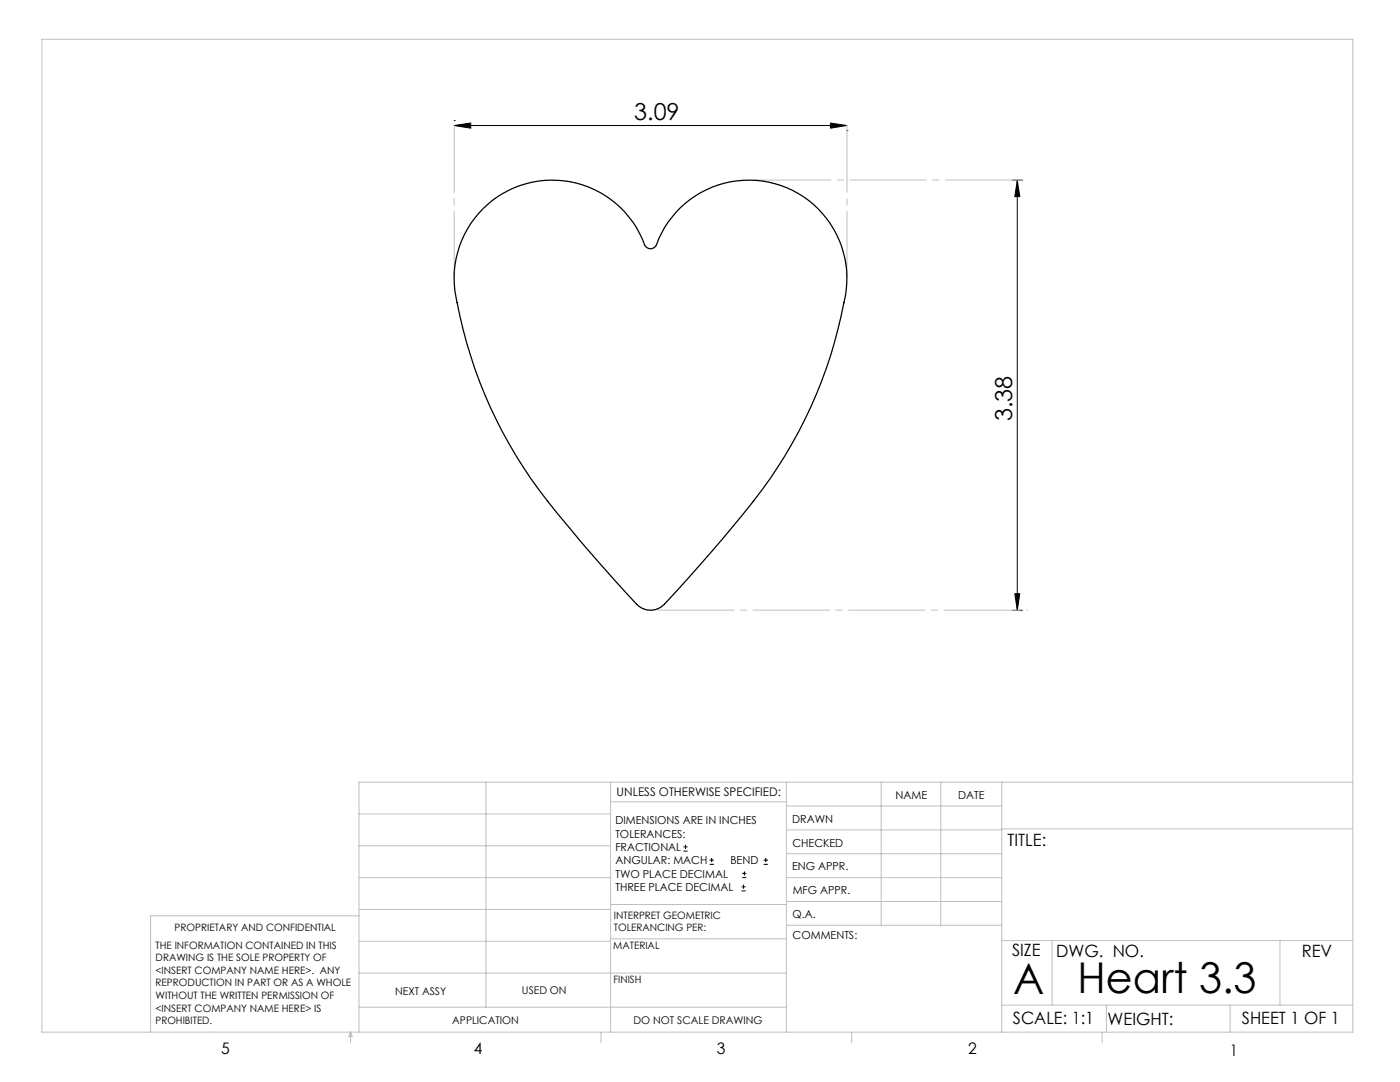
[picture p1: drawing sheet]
<svg xmlns="http://www.w3.org/2000/svg" width="279mm" height="216mm" viewBox="0 0 279 216" stroke-linecap="round" stroke-linejoin="round" font-family="sans-serif">
<g fill="none" stroke="#000" stroke-width=".2">
<path d="M90.6 25l3.3-.4v1zM90.6 24.1h.1M90.6 25h78.4M165.7 24.6l3.3 .4-3.3 .6zM169 26.1h.1M202 35.9h2M203 35.9l.5 3.3h-1zM203 35.9v85.9M202.5 118.5h1l-.5 3.3zM202 121.8h2M136.4 169.8h.8M136.4 169h.8"/>
<path d="M136.8 168.6v.8M141.6 172.5h.9M141.6 171.6h.9M142 171.2v.8M148 177.8h.8M148 177h.8M148.1 175.1h.8M148.1 174.3h.8M148.4 176.5v.8M148.6 173.9v.8M152.4 172.5h.8M152.4 171.6h.8"/>
<path d="M152.8 171.2v.8"/>
</g>
<path d="M149.4 35.9h55.6" fill="none" stroke="#c0c0c0" stroke-width=".2" stroke-dasharray="15.2 1.3 1.3 1.3" stroke-dashoffset="-1.1"/>
<path d="M129.8 121.7h75.2" fill="none" stroke="#c0c0c0" stroke-width=".2" stroke-dasharray="15.2 1.3 1.3 1.3" stroke-dashoffset="-1.4"/>
<path d="M90.6 55.5v-30.5M169 55.5v-30.5" fill="none" stroke="#c0c0c0" stroke-width=".2" stroke-dasharray="15.2 1.3 1.3 1.3" stroke-dashoffset="1.9"/>
<g fill="none" stroke="#c0c0c0" stroke-width=".2">
<path d="M8.4 7.8h261.6v198.2h-261.6zM97 156.1v44.9M121.8 156.1v49.9M121.8 160h35.2M157 156.1v49.9M175.9 156.1v28.5M187.7 156.1v28.5M199.9 156.1v49.9M270 156.1h-198.4v49.9M71.6 175.1h50.2M71.6 168.8h50.2M71.6 162.4h50.2"/>
<path d="M157 170.4h42.9M157 165.6h42.9M157 160.8h42.9M157 175.1h42.9M157 179.9h42.9M199.9 165.4h70.1M71.6 194.2h85.4M71.6 187.8h50.2M71.6 181.5h50.2M71.6 182.7h-41.5v23.3M121.8 187.3h35.2M121.8 180.5h35.2"/>
<path d="M157 184.6h42.9M199.9 187.7h70.1M210 187.7v12.9M255.4 187.7v12.9M70 206v2.1M70 206l.3 .8h-.7zM71.6 201h85.4M119.9 206v2.1M170 206v2.1M199.9 200.6h70.1M220 206v2.1M220.8 200.6v5.4"/>
<path d="M245.5 200.6v5.4"/>
</g>
<g fill="#000">
<path d="M90.6 25l3.3-.4v1zM165.7 24.6l3.3 .4-3.3 .6z"/>
<path d="M203 35.9l.5 3.3h-1zM202.5 118.5h1l-.5 3.3z"/>
</g>
<path d="M96.3 41.7a19.7 19.7 0 0 1 32.5 7.4 1.27 1.27 0 0 0 2.2-.3 19.6 19.6 0 0 1 24.2-12 19.6 19.6 0 0 1 13.2 23.6 93.8 93.8 0 0 1-22.3 44.9l-6.6 7.7-6.9 7.5a3.8 3.8 0 0 1-5.6 0 283.8 283.8 0 0 1-21-24.9 90.4 90.4 0 0 1-15.3-38.9 19.6 19.6 0 0 1 5.6-15z" fill="none" stroke="#000" stroke-width=".25"/>
<g font-size="8.5">
<text x="202.2" y="198.3">A</text>
<text x="215.1" y="198.1">Heart 3.3</text>
</g>
<g font-size="4.7">
<text x="126.6" y="24">3.09</text>
<text x="202" y="84" transform="rotate(-90 202 84)">3.38</text>
</g>
<g font-size="3.4">
<text x="201.1" y="168.8">TITLE:</text>
<text x="202" y="190.8">SIZE</text>
<text x="210.8" y="190.9">DWG. NO.</text>
<text x="259.8" y="191">REV</text>
<text x="202.1" y="204.4">SCALE: 1:1</text>
<text x="221" y="204.5">WEIGHT:</text>
<text x="247.8" y="204.4">SHEET 1 OF 1</text>
</g>
<g font-size="3.2">
<text x="44.2" y="210.4">5</text>
<text x="94.6" y="210.3">4</text>
<text x="143.1" y="210.4">3</text>
<text x="193.2" y="210.3">2</text>
<text x="245.4" y="210.6">1</text>
</g>
<text font-size="2.4" x="123.1" y="158.9">UNLESS OTHERWISE SPECIFIED:</text>
<g font-size="2.2">
<text x="178.7" y="159.4">NAME</text>
<text x="191.2" y="159.4">DATE</text>
<text x="122.8" y="164.5">DIMENSIONS ARE IN INCHES</text>
<text x="122.8" y="167.1">TOLERANCES:</text>
<text x="158.1" y="164.2">DRAWN</text>
<text x="122.8" y="169.8">FRACTIONAL</text>
<text x="122.8" y="172.5">ANGULAR: MACH</text>
<text x="145.8" y="172.5">BEND</text>
<text x="158.1" y="173.7">ENG APPR.</text>
<text x="158.2" y="169.1">CHECKED</text>
<text x="122.8" y="175.1">TWO PLACE DECIMAL</text>
<text x="122.8" y="177.8">THREE PLACE DECIMAL</text>
<text x="158.2" y="178.4">MFG APPR.</text>
<text x="158.2" y="183.2">Q.A.</text>
<text x="158.2" y="187.4">COMMENTS:</text>
</g>
<g font-size="2.1">
<text x="78.8" y="198.5">NEXT ASSY</text>
<text x="104.2" y="198.4">USED ON</text>
<text x="90.2" y="204.3">APPLICATION</text>
<text x="126.4" y="204.3">DO NOT SCALE DRAWING</text>
</g>
<g font-size="2">
<text x="34.8" y="185.7">PROPRIETARY AND CONFIDENTIAL</text>
<text x="122.5" y="183.3">INTERPRET GEOMETRIC</text>
<text x="122.5" y="185.9">TOLERANCING PER:</text>
<text x="31.1" y="189.3">THE INFORMATION CONTAINED IN THIS</text>
<text x="31.1" y="191.8">DRAWING IS THE SOLE PROPERTY OF</text>
<text x="122.4" y="189.4">MATERIAL</text>
<text x="31.1" y="194.3">&lt;INSERT COMPANY NAME HERE&gt;. ANY</text>
<text x="31.1" y="196.8">REPRODUCTION IN PART OR AS A WHOLE</text>
<text x="122.4" y="196.2">FINISH</text>
<text x="31.1" y="199.4">WITHOUT THE WRITTEN PERMISSION OF</text>
<text x="31.1" y="201.9">&lt;INSERT COMPANY NAME HERE&gt; IS</text>
<text x="31.1" y="204.4">PROHIBITED.</text>
</g>
</svg>
